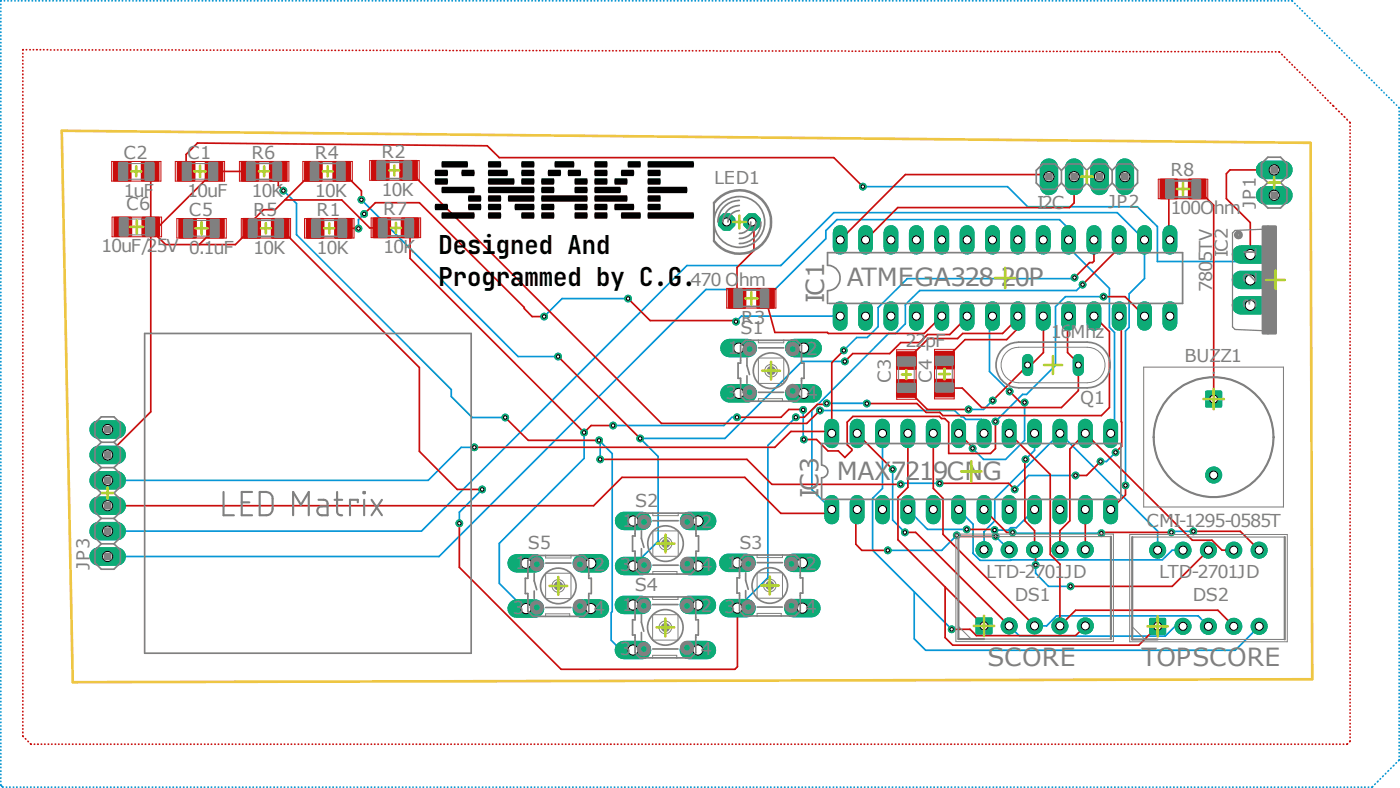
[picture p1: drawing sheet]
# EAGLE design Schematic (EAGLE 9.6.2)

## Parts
BUZZ1  CMI-1295-0585T  [CMI12950585T]
C1  10uF  C-USC1206  [C1206]
C2  1uF  C-USC1206  [C1206]
C3  22pF  C-USC1206  [C1206]
C4  22pF  C-USC1206  [C1206]
C5  0.1uF  C-USC1206  [C1206]
C6  10uF/25V  C-USC1206  [C1206]
DS1  LTD-2701JD  [DIPS762W50P254L1502H635Q10N]
DS2  LTD-2701JD  [DIPS762W50P254L1502H635Q10N]
IC1  ATMEGA328-20P  [DIL28-3]
IC2  7805TV  [TO220V]
IC3  MAX7219CNG  [DIL24-3]
JP1  PINHD-1X2  [1X02]
JP2  I2C  PINHD-1X4  [1X04]
JP3  PINHD-1X6  [1X06]
LED1  LED5MM  [LED5MM]
Q1  16Mhz  XTAL/S  [QS]
R1  10K  R-US_R1206  [R1206]
R2  10K  R-US_R1206  [R1206]
R3  470 Ohm  R-US_R1206  [R1206]
R4  10K  R-US_R1206  [R1206]
R5  10K  R-US_R1206  [R1206]
R6  10K  R-US_R1206  [R1206]
R7  10K  R-US_R1206  [R1206]
R8  100Ohm  R-US_R1206  [R1206]
S1  10-XX  [B3F-10XX]
S2  10-XX  [B3F-10XX]
S3  10-XX  [B3F-10XX]
S4  10-XX  [B3F-10XX]
S5  10-XX  [B3F-10XX]

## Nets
+5V: C2.1 C5.1 C6.1 IC1.7(VCC) IC1.20(AVCC) IC1.21(AREF) IC2.3(VO) IC3.19(VCC) JP2.1 JP3.6 R1.1 R2.1 S1.1(S) S2.1(S) S3.1(S) S4.1(S) S5.1(S)
+9V: C1.1 IC2.1(VI) JP1.2
CS: IC1.16((PCI2/SS/OC1B)PB2) IC3.12(LOAD) JP3.2
D4: IC1.6((PCI20/XCK/T0)PD4) R4.2 S2.3(P)
D5: IC1.11((PCI21/T1/OC0B)PD5) R5.2 S3.3(P)
D6: IC1.12((PCI22/AIN0OC0A)PD6) R6.2 S4.3(P)
D7: IC1.13((PCI23/AIN1)PD7) R7.2 S5.3(P)
DIG0: DS1.9(COMMON_CATHODE_(DIGIT1)) IC3.2(DIG0)
DIG1: DS1.6(COMMON_CATHODE_(DIGIT2)) IC3.11(DIG1)
DIG2: DS2.9(COMMON_CATHODE_(DIGIT1)) IC3.6(DIG2)
DIG3: DS2.6(COMMON_CATHODE_(DIGIT2)) IC3.7(DIG3)
GND: BUZZ1.2(-) C1.2 C2.2 C3.2 C4.2 C5.2 C6.2 IC1.8(GND) IC1.22(AGND) IC2.2(GND) IC3.4(GND) IC3.9(GND) JP1.1 JP2.2 JP3.5 LED1.K(C) R4.1 R5.1 R6.1 R7.1 S1.3(P)
MISO: IC1.18((PCI4/MISO)PB4) IC3.24(DOUT) JP3.4
MOSI: IC1.17((PCI3/MOSI/OC2A)PB3) IC3.1(DIN) JP3.3
N$1: IC3.18(ISET) R2.2
N$2: C3.1 IC1.9(PB6(XTAL1/TOSC1/PCI6)) Q1.2
N$3: C4.1 IC1.10(PB7(XTAL2/TOSC2/PCI7)) Q1.1
N$4: IC1.1(PC6(/RESET/PCI14)) R1.2
N$5: IC1.5((PCI19/INT1/OC2B)PD3) R3.1
N$6: LED1.A R3.2
N$7: IC1.15((PCI1/OC1A/OC1S)PB1) R8.1
N$8: BUZZ1.1(+) R8.2
SCK: IC1.19((PCI5/SCK)PB5) IC3.13(CLK) JP3.1
SCL: IC1.28((PCI13/ADC5/SCL)PC5) JP2.4
SDA: IC1.27((PCI12/ADC4/SDA)PC4) JP2.3
SEGA: DS1.7(ANODE_A) DS2.7(ANODE_A) IC3.14(SEGA)
SEGB: DS1.8(ANODE_B) DS2.8(ANODE_B) IC3.16(SEGB)
SEGC: DS1.3(ANODE_C) DS2.3(ANODE_C) IC3.20(SEGC)
SEGD: DS1.2(ANODE_D) DS2.2(ANODE_D) IC3.23(SEGD)
SEGDP: DS1.5(ANODE_DP) DS2.5(ANODE_DP) IC3.22(SEGDP)
SEGE: DS1.1(ANODE_E) DS2.1(ANODE_E) IC3.21(SEGE)
SEGF: DS1.10(ANODE_F) DS2.10(ANODE_F) IC3.15(SEGF)
SEGG: DS1.4(ANODE_G) DS2.4(ANODE_G) IC3.17(SEGG)
Unconnected: IC1.2((PCI16/RXD)PD0) IC1.3((PCI17/TXD)PD1) IC1.4((PCI18/INT0)PD2) IC1.14((PCI0/ICP/CLKO)PB0) IC1.23((PCI8/ADC0)PC0) IC1.24((PCI9/ADC1)PC1) IC1.25((PCI10/ADC2)PC2) IC1.26((PCI11/ADC3)PC3) IC3.3(DIG4) IC3.5(DIG6) IC3.8(DIG7) IC3.10(DIG5) S1.2(S1) S1.4(P1) S2.2(S1) S2.4(P1) S3.2(S1) S3.4(P1) S4.2(S1) S4.4(P1) S5.2(S1) S5.4(P1)

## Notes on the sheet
- Display Driver And 7-Segment Displays
- Microcontroller
- D-Pad Buttons
